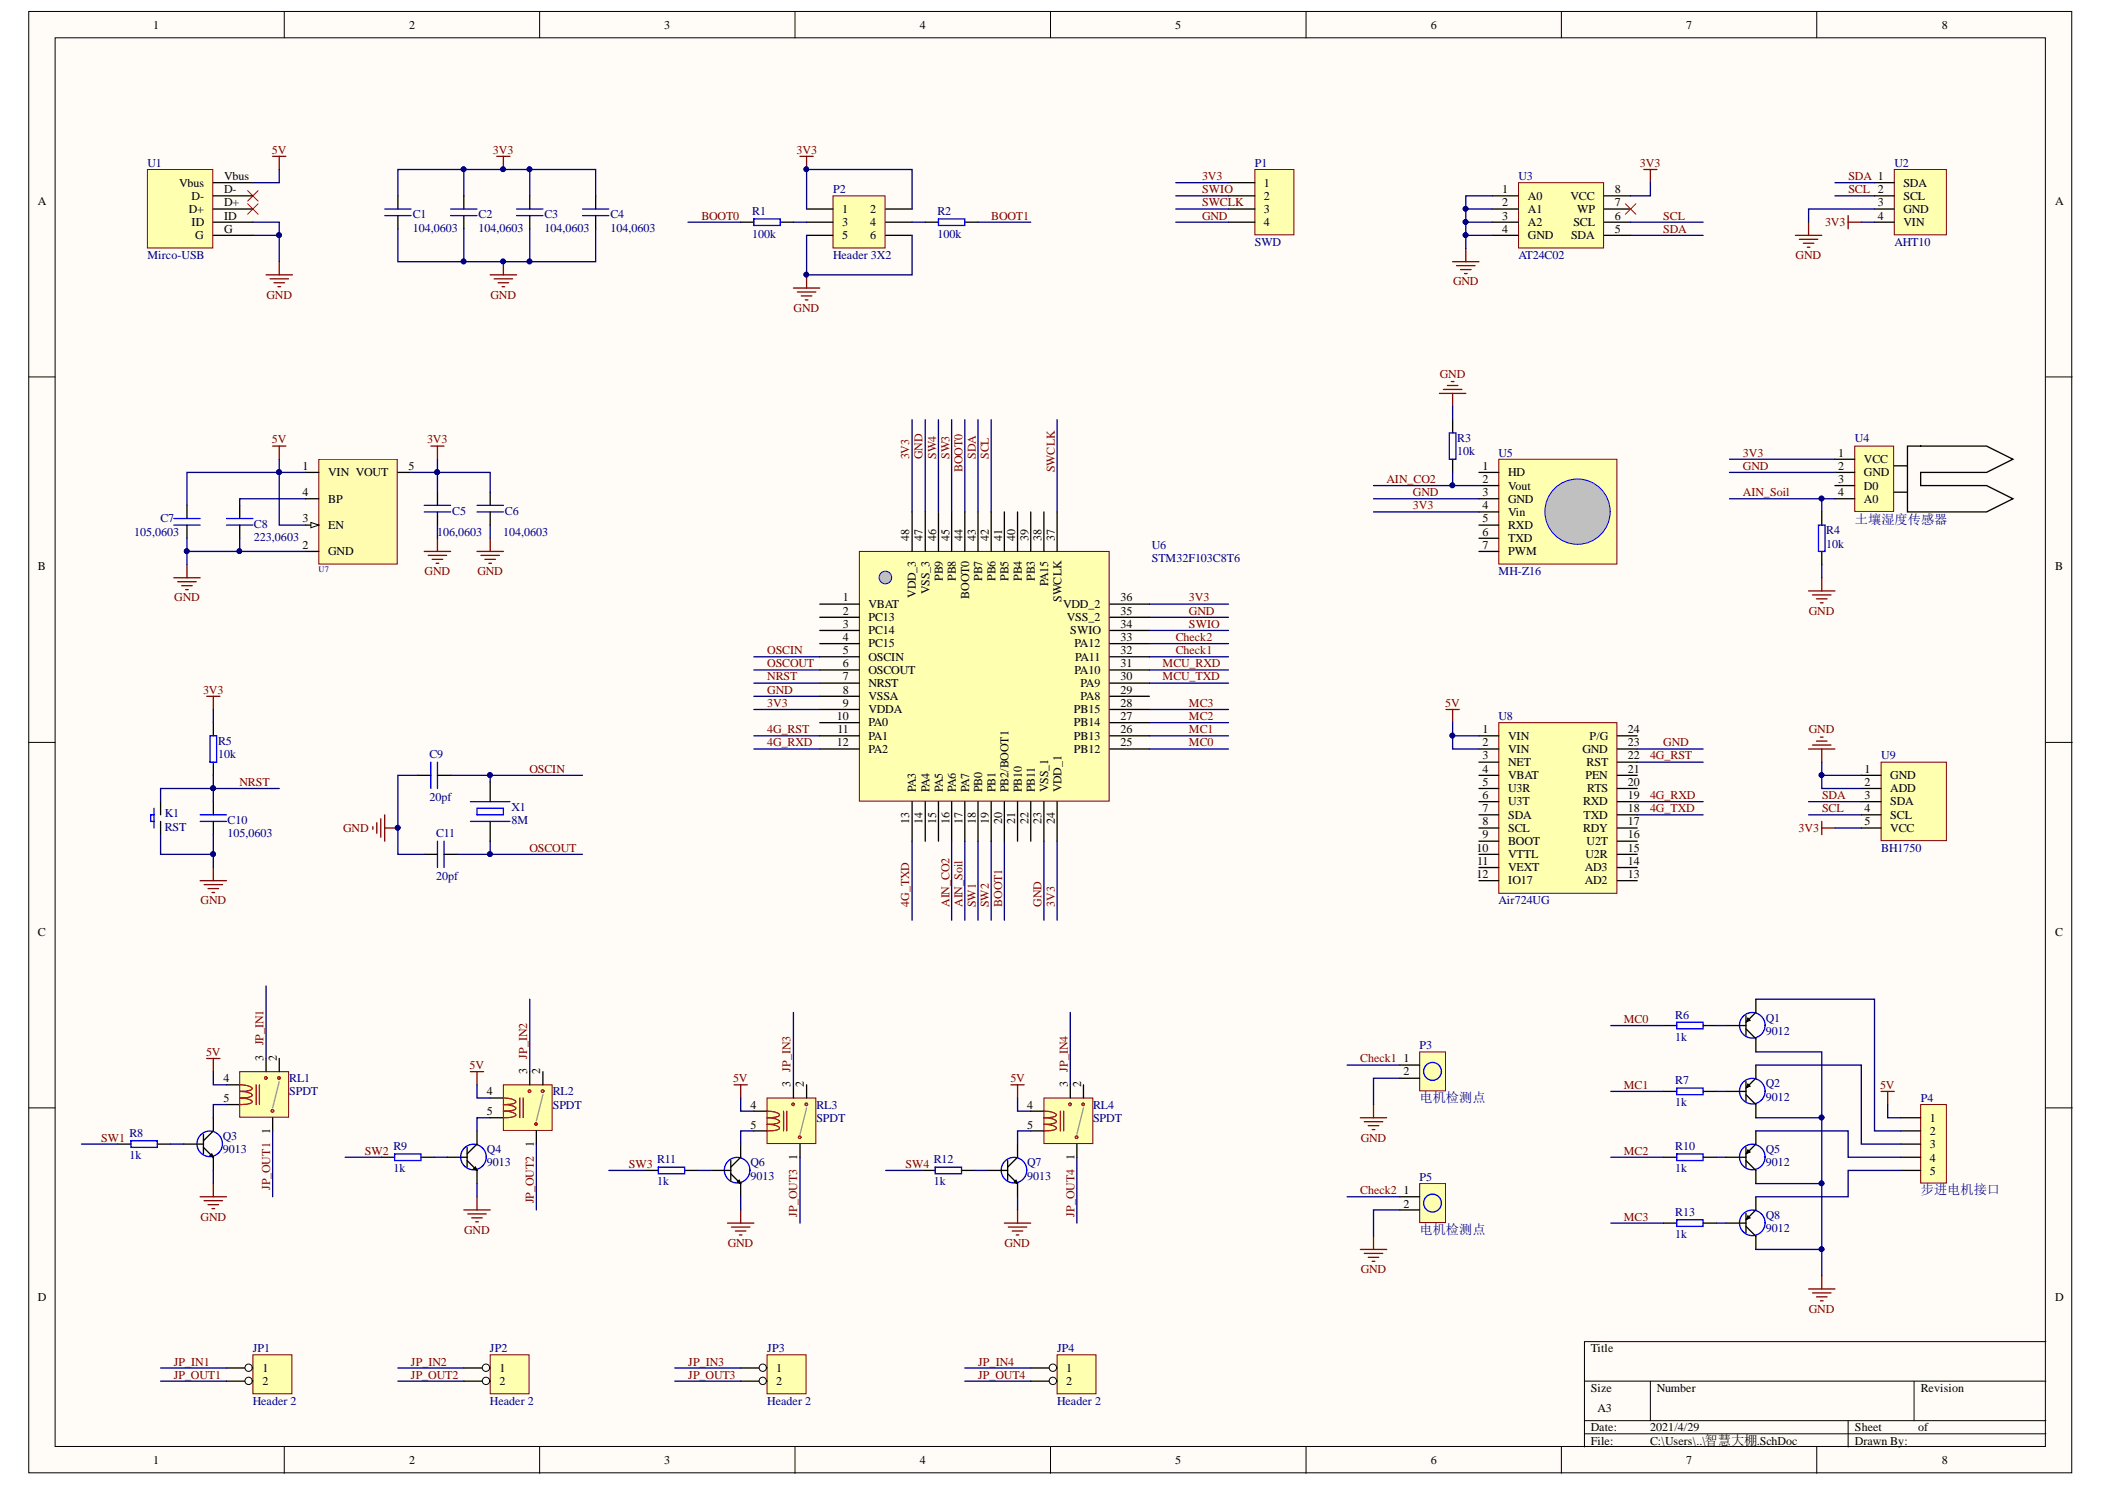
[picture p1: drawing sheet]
# Altium project 智慧大棚.PrjPcb
1 sheet, 56 parts. Net scope: global (net labels, ports and power ports of the same name join across sheets).

## Sheet 智慧大棚.SchDoc
size A3

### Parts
C1  104,0603
C2  104,0603
C3  104,0603
C4  104,0603
C5  106,0603
C6  104,0603
C7  105,0603
C8  223,0603
C9  20pf
C10  105,0603
C11  20pf
JP1  Header 2
JP2  Header 2
JP3  Header 2
JP4  Header 2
K1  RST
P1  SWD  [HDR1X4]
P2  Header 3X2  [HDR2X3]
P3  电机检测点
P4  步进电机接口
P5  电机检测点
Q1  9012
Q2  9012
Q3  9013
Q4  9013
Q5  9012
Q6  9013
Q7  9013
Q8  9012
R1  100k
R2  100k
R3  10k
R4  10k
R5  10k
R6  1k
R7  1k
R8  1k
R9  1k
R10  1k
R11  1k
R12  1k
R13  1k
RL1  SPDT
RL2  SPDT
RL3  SPDT
RL4  SPDT
U1  Mirco-USB  [Micro_USB]
U2  AHT10
U3  AT24C02
U4  土壤湿度传感器
U5  MH-Z16
U6  STM32F103C8T6  [48P]
U7  RT9193  [SOT-23-5]  (value not drawn)
U8  Air724UG
U9  BH1750
X1  8M

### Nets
3V3: C1.1 C2.1 C3.1 C4.1 C5.1 C6.1 P1.1 P2.1 P2.2 R5.2 U2.4(VIN) U3.8(VCC) U4.1(VCC) U5.4(Vin) U6.9(VDDA) U6.24(VDD_1) U6.36(VDD_2) U6.48(VDD_3) U7.5(VOUT) U9.5(VCC)
5V: C7.1 P4.1 RL1.4 RL2.4 RL3.4 RL4.4 U1.Vbus U7.1(VIN) U7.3(EN) U8.1(VIN) U8.2(VIN)
GND: C1.2 C2.2 C3.2 C4.2 C5.2 C6.2 C7.2 C8.2 C9.1 C10.2 C11.1 K1.1 P1.4 P2.5 P2.6 P3.2 P5.2 Q1.2 Q2.2 Q3.2 Q4.2 Q5.2 Q6.2 Q7.2 Q8.2 R3.2 R4.1 U1.G U1.ID U2.3(GND) U3.1(A0) U3.2(A1) U3.3(A2) U3.4(GND) U4.2(GND) U5.3(GND) U6.8(VSSA) U6.23(VSS_1) U6.35(VSS_2) U6.47(VSS_3) U7.2(GND) U8.23(GND) U9.1(GND) U9.2(ADD)
4G_RST: U6.11(PA1) U8.22(RST)
4G_RXD: U6.12(PA2) U8.19(RXD)
4G_TXD: U6.13(PA3) U8.18(TXD)
AIN_CO2: R3.1 U5.2(Vout) U6.16(PA6)
AIN_Soil: R4.2 U4.4(A0) U6.17(PA7)
BOOT0: R1.1 U6.44(BOOT0)
BOOT1: R2.2 U6.20(PB2/BOOT1)
Check1: P3.1 U6.32(PA11)
Check2: P5.1 U6.33(PA12)
JP_IN1: JP1.1 RL1.3
JP_IN2: JP2.1 RL2.3
JP_IN3: JP3.1 RL3.3
JP_IN4: JP4.1 RL4.3
JP_OUT1: JP1.2 RL1.1
JP_OUT2: JP2.2 RL2.1
JP_OUT3: JP3.2 RL3.1
JP_OUT4: JP4.2 RL4.1
MC0: R6.1 U6.25(PB12)
MC1: R7.1 U6.26(PB13)
MC2: R10.1 U6.27(PB14)
MC3: R13.1 U6.28(PB15)
MCU_RXD: U6.31(PA10)
MCU_TXD: U6.30(PA9)
NRST: C10.1 K1.2 R5.1 U6.7(NRST)
OSCIN: C9.2 U6.5(OSCIN) X1.2
OSCOUT: C11.2 U6.6(OSCOUT) X1.1
SCL: U2.2(SCL) U3.6(SCL) U6.42(PB6) U9.4(SCL)
SDA: U2.1(SDA) U3.5(SDA) U6.43(PB7) U9.3(SDA)
SW1: R8.1 U6.18(PB0)
SW2: R9.1 U6.19(PB1)
SW3: R11.1 U6.45(PB8)
SW4: R12.1 U6.46(PB9)
SWCLK: P1.3 U6.37(SWCLK)
SWIO: P1.2 U6.34(SWIO)
NetC8_1: C8.1 U7.4(BP)
NetP2_3: P2.3 R1.2
NetP2_4: P2.4 R2.1
NetP4_2: P4.2 Q1.3
NetP4_3: P4.3 Q2.3
NetP4_4: P4.4 Q5.3
NetP4_5: P4.5 Q8.3
NetQ1_1: Q1.1 R6.2
NetQ2_1: Q2.1 R7.2
NetQ3_1: Q3.1 R8.2
NetQ3_3: Q3.3 RL1.5
NetQ4_1: Q4.1 R9.2
NetQ4_3: Q4.3 RL2.5
NetQ5_1: Q5.1 R10.2
NetQ6_1: Q6.1 R11.2
NetQ6_3: Q6.3 RL3.5
NetQ7_1: Q7.1 R12.2
NetQ7_3: Q7.3 RL4.5
NetQ8_1: Q8.1 R13.2

Not connected (* = marked no-connect by the designer): RL1 2; RL2 2; RL3 2; RL4 2; U1 D+* D-*; U3 7(WP)*; U4 3(D0); U5 1(HD) 5(RXD) 6(TXD) 7(PWM); U6 1(VBAT) 2(PC13) 3(PC14) 4(PC15) 10(PA0) 14(PA4) 15(PA5) 21(PB10) 22(PB11) 29(PA8) 38(PA15) 39(PB3) 40(PB4) 41(PB5); U8 3(NET) 4(VBAT) 5(U3R) 6(U3T) 7(SDA) 8(SCL) 9(BOOT) 10(VTTL) 11(VEXT) 12(IO17) 13(AD2) 14(AD3) 15(U2R) 16(U2T) 17(RDY) 20(RTS) 21(PEN) 24(P/G)
